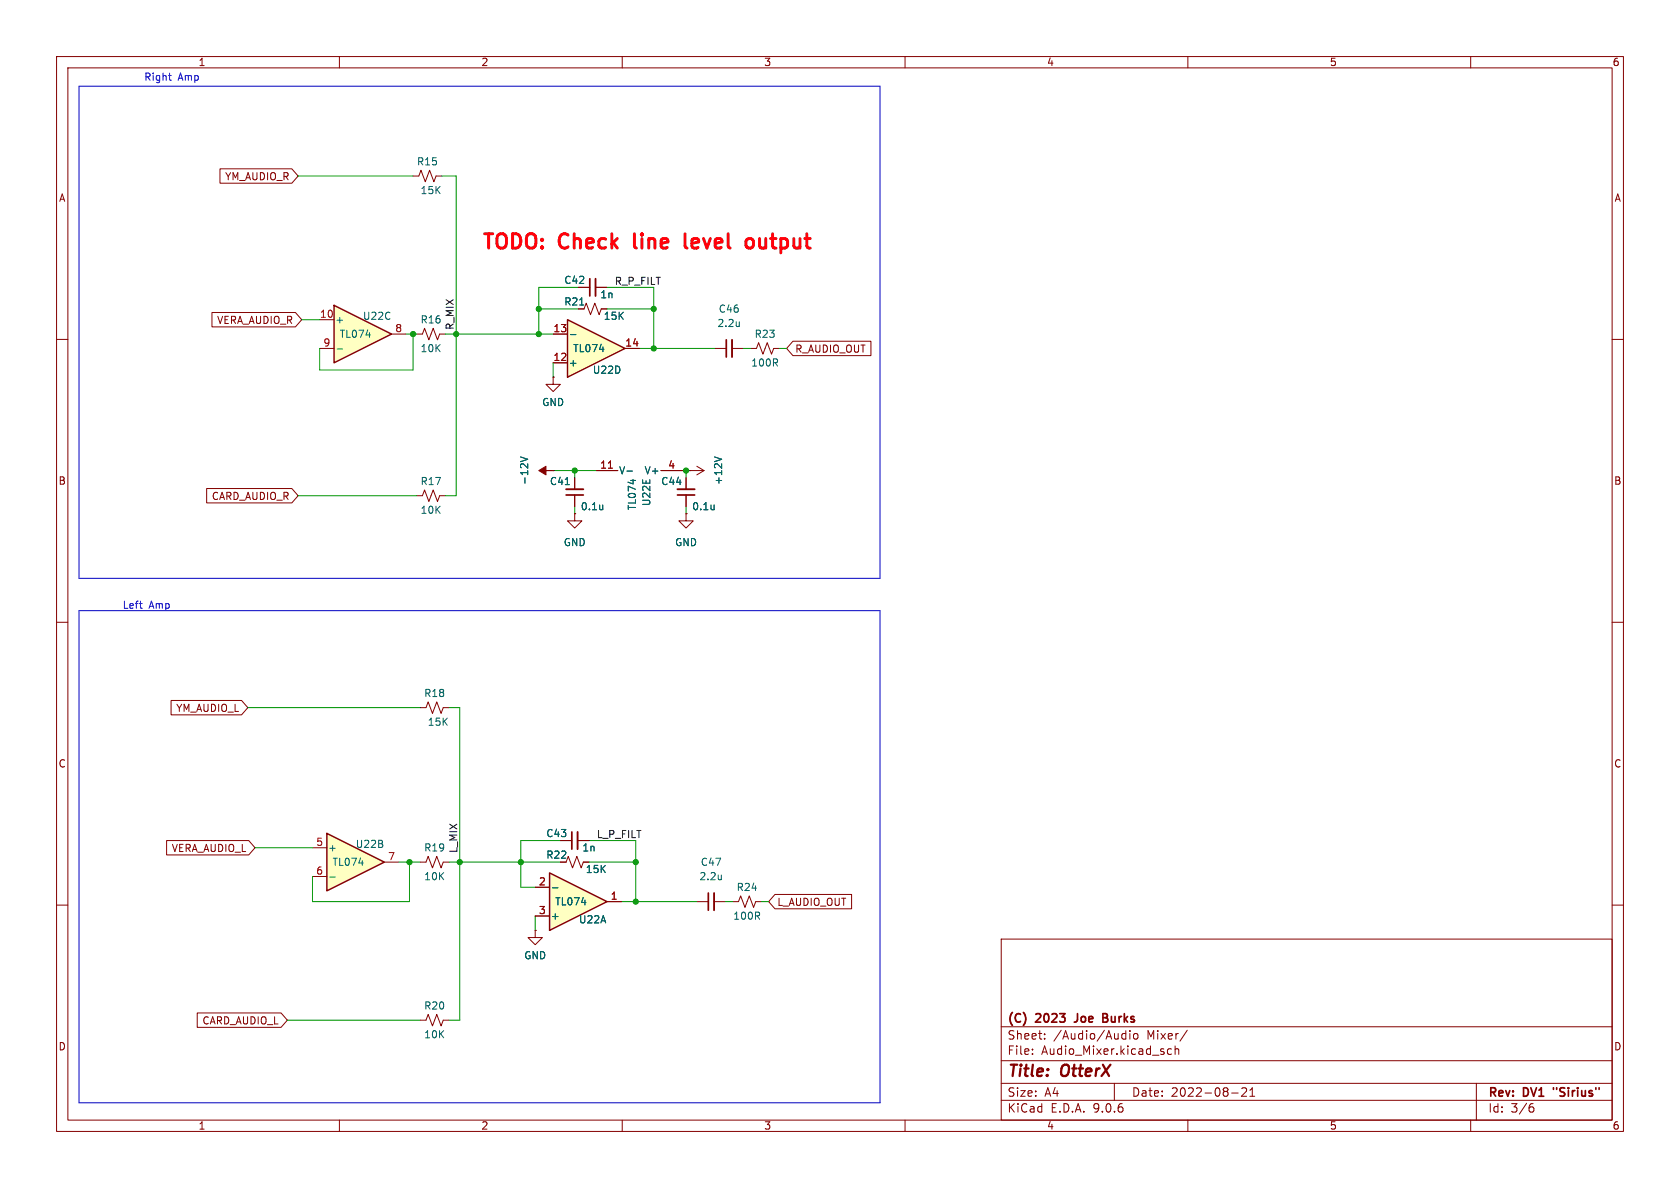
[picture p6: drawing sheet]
<svg xmlns="http://www.w3.org/2000/svg" width="297mm" height="210mm" viewBox="0 0 297 210" stroke-linecap="round" stroke-linejoin="round" font-family="sans-serif">
<g fill="none" stroke="#840000" stroke-width=".18">
<path d="M10 10h277v190h-277zM12 12h273v186h-273zM60 10v2M110 10v2M160 10v2M210 10v2M260 10v2M10 60h2M285 60h2M10 110h2M285 110h2M123.2 159.4h2"/>
<path d="M126.2 159.4h2.1M10 160h2M177 166h108v32h-108zM285 160h2M60 198v2M110 198v2M160 198v2M177 194.5h108M177 191.5h108M177 187.5h108M177 181.5h108M182.5 186.3v.1"/>
<path d="M182.5 185.5v.1M184.7 183.6v.1M184.7 182.8v.1M197 191.5v3M198.6 182.7l.4 .1M199 182.2v1.5M199 183.6l-.4 .1M199.7 182.2v.1M199.7 182.7v1M200.5 182.8l.4-.1 .3 .3v.4l-.3 .3-.4-.1-.1-.2v-.4zM207.1 185.5l-.4-.1-.3 .3v.4l.1 .2h.6M207.7 185.5l.3-.1 .3 .1 .1 .9"/>
<path d="M207.7 184.9v1.5M209.9 182.1l-1.3 2M210 198v2M217.7 193.2h1.2M219.5 192.4l.6-.1 .2 .1 .1 .3-.9 1.1h.9M221 193.8h.8M221 192.7l.4-.4v1.5M260 198v2M261 191.5v6.5M270.6 195.7h.4l.2 .3-.1 .5-.5 .1M271 195.1l-.4 .1"/>
</g>
<path d="M125.2 157.9v3M195 179.9h.5M195.5 179.9l.2 .1M195.7 179.3l-.2-.1h-.5v1.5l.7-.1M195.7 179.8l-.2 .1M189.9 180.7h.2M274.6 192.3v.3" fill="none" stroke="#840000" stroke-width=".3"/>
<path d="M126.2 157.9v3" fill="none" stroke="#840000" stroke-width=".33"/>
<path d="M127.5 154.7v.8M127.5 155.4v.1" fill="none" stroke="#006464" stroke-width=".18"/>
<path d="M97.2 154.3l10.1 5.1-10.1 5.1z" fill="#ffffc2"/>
<path d="M97.2 154.3l10.1 5.1-10.1 5.1z" fill="none" stroke="#840000" stroke-width=".25"/>
<path d="M97.8 66.7v1.2h1.3l-1.3 1.3-1.3-1.3h1.3M97.8 66.7h.1M94.6 156.8h2.6M107.3 159.4h2.6M94.6 164.5v1.2h1.3l-1.3 1.3-1.3-1.3h1.3M94.6 164.5h.1M94.6 161.9h2.6" fill="none" stroke="#840000" stroke-width=".18"/>
<path d="M97.7 156.9h1" fill="none" stroke="#006464" stroke-width=".18"/>
<path d="M100.3 56.5l10.2 5.1-10.2 5.1z" fill="#ffffc2"/>
<path d="M100.3 56.5l10.2 5.1-10.2 5.1z" fill="none" stroke="#840000" stroke-width=".25"/>
<path d="M73.7 59.1h1l.4-1.1 .7 2.1 .8-2.1 .7 2.1 .4-1h1M97.8 59.1h2.5M97.8 64.1h2.5M110.5 61.6h2.5M132.7 61.6h1l.4-1 .8 2 .7-2 .8 2 .4-1h1M101.6 90.8v1.3h1.3l-1.3 1.2-1.3-1.2h1.3M101.6 90.8h.1M121.3 90.8v1.3h1.3l-1.3 1.2-1.3-1.2h1.3M121.3 90.8h.1M74.3 152.4h1l.4-1 .8 2 .7-2 .8 2 .4-1h1" fill="none" stroke="#840000" stroke-width=".18"/>
<path d="M100.9 59.2h.9" fill="none" stroke="#006464" stroke-width=".18"/>
<path d="M57.8 147.3l10.1 5.1-10.1 5.1z" fill="#ffffc2"/>
<path d="M57.8 147.3l10.1 5.1-10.1 5.1z" fill="none" stroke="#840000" stroke-width=".25"/>
<path d="M121.3 84.5v2M121.3 87.5v2M121.9 83.2h.1M121.9 83.2h2.6M123.2 82.4l1.3 .8M124.5 83.2l-1.3 .7M55.2 149.9h2.6M55.2 154.9h2.6M67.9 152.4h2.6" fill="none" stroke="#840000" stroke-width=".18"/>
<path d="M126.2 89.3v.8M126.2 90v.1M126.3 80.8l1.3 .4M58.3 155h1" fill="none" stroke="#006464" stroke-width=".18"/>
<path d="M119.8 87.5h3" fill="none" stroke="#840000" stroke-width=".3"/>
<path d="M119.8 86.5h3" fill="none" stroke="#840000" stroke-width=".33"/>
<path d="M59.1 54l10.1 5.1-10.1 5z" fill="#ffffc2"/>
<path d="M59.1 54l10.1 5.1-10.1 5z" fill="none" stroke="#840000" stroke-width=".25"/>
<g fill="none" stroke="#840000" stroke-width=".18">
<path d="M38.9 29.8h12.7l1.1 1.3-1.1 1.3h-12.7zM73 31.1h1l.4-1 .8 2 .7-2 .8 2 .4-1h1M37.5 55.2h14.7l1.1 1.3-1.1 1.3h-14.7zM56.5 56.5h2.6M69.2 59.1h2.6M97.8 59.1h2.5M102.2 54.6h1.1l.3-1 .8 2 .8-2 .7 2 .4-1h1M102.2 50.8h2.1M105.3 50.8h2M56.5 61.6h2.6M97.8 66.7h.1M97.8 64.1h2.5"/>
<path d="M110.5 61.6h2.5M126.4 61.6h2M129.4 61.6h2M140.2 60.3h13.8v2.6h-13.8l-1.1-1.3zM36.5 86.4h15.1l1.1 1.2-1.1 1.3h-15.1zM73.7 87.6h1l.4-1 .7 2 .8-2 .7 2 .4-1h1M97.8 83.2h.1M101.6 90.8h.1M101.6 84.5v2M101.6 87.5v2M105.4 83.2h3.8M116.8 83.2h3.8"/>
<path d="M121.3 90.8h.1M121.3 84.5v2M121.3 87.5v2M121.9 83.2h.1M30.2 123.8h12.5l1.1 1.3-1.1 1.3h-12.5zM74.3 125.1h1l.4-1 .8 2 .7-2 .8 2 .4-1h1M29.5 148.6h14.5l1.1 1.3-1.1 1.2h-14.5zM94.6 156.8h2.6M99.1 148.6h2M100.1 152.4l.4-1 .7 2 .8-2 .7 2 .4-1h1M102.1 148.6h2M107.3 159.4h2.6"/>
<path d="M129.5 159.4h1.1l.3-1 .8 2 .8-2 .7 2 .4-1h1M137 158.1h13.6v2.6h-13.6l-1.1-1.3zM34.9 179.1h14.8l1.1 1.2-1.1 1.3h-14.8zM94.6 164.5h.1M94.6 161.9h2.6M74.3 180.3h1l.4-1 .8 2.1 .7-2.1 .8 2.1 .4-1.1h1"/>
</g>
<g fill="none" stroke="#006464" stroke-width=".18">
<path d="M100.9 59.2h.9M102.5 53.9h.7M130.7 56.9v.8M130.7 57.6l-.1 .1M59.6 61.7h1M92 80.8l1.3 .4-1.3 .4M99.9 85.7h.8M106.6 89.3v.8M106.6 90l-.1 .1M110.8 83.3h1M126.2 89.3v.8M126.2 90v.1"/>
<path d="M126.3 80.8l1.3 .4M97.7 156.9h1"/>
</g>
<path d="M104.3 49.3v3M128.4 60.1v3M100.1 87.5h3M101.1 147.1v3" fill="none" stroke="#840000" stroke-width=".3"/>
<path d="M105.3 49.3v3M129.4 60.1v3M100.1 86.5h3M102.1 147.1v3" fill="none" stroke="#840000" stroke-width=".33"/>
<path d="M95.2 83.2l1.3-.8v.8h1.3h-1.3v.7z" fill="#840000" stroke="#840000" stroke-width=".18"/>
<path d="M107.6 82.8h.7" fill="none" stroke="#a90000" stroke-width=".18"/>
<path d="M14 15.2h141.6v87h-141.6zM29.8 13.3h.5M30 14.1l.3 .1M14 108h141.6v86.9h-141.6zM24.7 106.7h.4M25 107.5h.1" fill="none" stroke="#0000c2" stroke-width=".18"/>
<g fill="none" stroke="#009600" stroke-width=".18">
<path d="M52.7 31.1h20.3M78.1 31.1h2.5v56.5h-1.9M53.3 56.5h3.2M71.8 59.1h1.9M73 59.1v6.3h-16.5v-3.8M78.7 59.1h19.1M95.2 54.6h7M102.2 50.8h-7v8.3M107.3 50.8h8.3v10.8M107.3 54.6h8.3M97.8 64.1v2.6M113 61.6h13.4"/>
<path d="M131.4 61.6h1.3M137.8 61.6h1.3M52.7 87.6h21M97.8 83.2h7.6M101.6 83.2v1.3M101.6 89.5v1.3M120.6 83.2h1.3M121.3 83.2v1.3M121.3 89.5v1.3M43.8 125.1h30.5M79.4 125.1h1.9v55.2h-1.9M45.1 149.9h10.1"/>
<path d="M70.5 152.4h3.8M72.4 152.4v7h-17.2v-4.5M79.4 152.4h19.7M99.1 148.6h-7v8.2h2.5M104.1 148.6h8.3v10.8M104.1 152.4h8.3M109.9 159.4h13.3M128.3 159.4h1.2M134.6 159.4h1.3M94.6 161.9v2.6M50.8 180.3h23.5"/>
</g>
<path d="M112.2 41.3v2.2l.1 .2M121.1 41.3v2.2l.4 .4M132 42.4a.69 .69 0 0 1 .7-.2 .69 .69 0 0 1 .5 .5v.7a.69 .69 0 0 1-.5 .5 .69 .69 0 0 1-.7-.3" fill="none" stroke="#ff020b" stroke-width=".51"/>
<g fill="#009600" stroke="#009600" stroke-width=".18">
<circle cx="73" cy="59.1" r=".46"/>
<circle cx="80.6" cy="59.1" r=".46"/>
<circle cx="121.3" cy="83.2" r=".46"/>
<circle cx="115.6" cy="61.6" r=".46"/>
<circle cx="115.6" cy="54.6" r=".46"/>
<circle cx="95.2" cy="54.6" r=".46"/>
<circle cx="95.2" cy="59.1" r=".46"/>
<circle cx="101.6" cy="83.2" r=".46"/>
<circle cx="112.4" cy="159.4" r=".46"/>
<circle cx="112.4" cy="152.4" r=".46"/>
<circle cx="72.4" cy="152.4" r=".46"/>
<circle cx="92.1" cy="152.4" r=".46"/>
<circle cx="81.3" cy="152.4" r=".46"/>
</g>
<g font-size="3.5" fill="#ff020b">
<text x="85.1" y="44.2">TODO:</text>
<text x="99" y="44.2">Check</text>
<text x="113.2" y="44.2">line</text>
<text x="123.2" y="44.2">level</text>
<text x="135.1" y="44.2">output</text>
</g>
<g font-size="2.8" fill="#840000">
<text x="178" y="190.9">Title:</text>
<text x="187.7" y="190.9">OtterX</text>
</g>
<g font-size="2.1" fill="#840000">
<text x="178" y="184">Sheet:</text>
<text x="178" y="181.2">(C)</text>
<text x="183.2" y="181.2">2023</text>
<text x="186.2" y="184">/Audio/Audio</text>
<text x="190.7" y="181.2">Joe</text>
<text x="196.2" y="181.2">Burks</text>
<text x="202.8" y="184">Mixer/</text>
<text x="178" y="186.7">File:</text>
<text x="184.1" y="186.7">Audio_Mixer.kicad_sch</text>
<text x="178" y="196.9">KiCad</text>
<text x="178" y="194.1">Size:</text>
<text x="184.7" y="194.1">A4</text>
<text x="185.7" y="196.9">E.D.A.</text>
<text x="193.3" y="196.9">9.0.6</text>
<text x="200" y="194.1">Date:</text>
<text x="207" y="194.1">2022-08-21</text>
<text x="263" y="194.3">Rev:</text>
<text x="263" y="196.9">Id:</text>
<text x="267.1" y="196.9">3/6</text>
<text x="269.4" y="194.3">DV1</text>
<text x="275.3" y="194.3">&quot;Sirius&quot;</text>
</g>
<g font-size="1.8" fill="#840000">
<text x="35" y="11.9">1</text>
<text x="85" y="11.9">2</text>
<text x="135" y="11.9">3</text>
<text x="185" y="11.9">4</text>
<text x="235" y="11.9">5</text>
<text x="285" y="11.9">6</text>
<text x="10.3" y="35.9">A</text>
<text x="39.7" y="32.1">YM_AUDIO_R</text>
<text x="285.3" y="35.9">A</text>
<text x="38.3" y="57.5">VERA_AUDIO_R</text>
<text x="140.5" y="62.5">R_AUDIO_OUT</text>
<text x="10.3" y="85.9">B</text>
<text x="37.3" y="88.6">CARD_AUDIO_R</text>
<text x="285.3" y="85.9">B</text>
<text x="31.1" y="126">YM_AUDIO_L</text>
<text x="10.3" y="135.9">C</text>
<text x="285.3" y="135.9">C</text>
<text x="30.3" y="150.8">VERA_AUDIO_L</text>
<text x="96.5" y="152">R22</text>
<text x="137.3" y="160.3">L_AUDIO_OUT</text>
<text x="10.3" y="185.9">D</text>
<text x="35.7" y="181.3">CARD_AUDIO_L</text>
<text x="285.3" y="185.9">D</text>
<text x="35" y="199.9">1</text>
<text x="85" y="199.9">2</text>
<text x="135" y="199.9">3</text>
<text x="185" y="199.9">4</text>
<text x="235" y="199.9">5</text>
<text x="285" y="199.9">6</text>
</g>
<g font-size="1.8" fill="#0000c2">
<text x="25.4" y="14.4">Right</text>
<text x="31.5" y="14.4">Amp</text>
<text x="21.6" y="107.7">Left</text>
<text x="26.3" y="107.7">Amp</text>
</g>
<g font-size="1.8" fill="#006464">
<text x="73.6" y="29.4">R15</text>
<text x="74.3" y="34.5">15K</text>
<text x="99.7" y="50.4">C42</text>
<text x="106" y="52.9">1n</text>
<text x="59.2" y="57.4">+</text>
<text x="60" y="59.9">TL074</text>
<text x="64.1" y="56.7">U22C</text>
<text x="74.3" y="57.4">R16</text>
<text x="99.7" y="54.2">R21</text>
<text x="106.6" y="56.7">15K</text>
<text x="126.7" y="58">2.2u</text>
<text x="127" y="55.5">C46</text>
<text x="133.3" y="59.9">R23</text>
<text x="74.3" y="62.5">10K</text>
<text x="100.5" y="65">+</text>
<text x="101.2" y="62.5">TL074</text>
<text x="132.7" y="65">100R</text>
<text x="95.8" y="72">GND</text>
<text x="104.7" y="66.3">U22D</text>
<text x="74.3" y="86">R17</text>
<text x="93.6" y="85.8" transform="rotate(-90 93.6 85.8)">-12V</text>
<text x="97.1" y="86">C41</text>
<text x="109.3" y="84">V-</text>
<text x="113.8" y="84">V+</text>
<text x="115.2" y="89.6" transform="rotate(-90 115.2 89.6)">U22E</text>
<text x="116.8" y="86">C44</text>
<text x="127.9" y="85.8" transform="rotate(-90 127.9 85.8)">+12V</text>
<text x="74.3" y="91">10K</text>
<text x="102.6" y="90.4">0.1u</text>
<text x="112.6" y="90.3" transform="rotate(-90 112.6 90.3)">TL074</text>
<text x="122.3" y="90.4">0.1u</text>
<text x="99.6" y="96.7">GND</text>
<text x="119.2" y="96.7">GND</text>
<text x="74.9" y="123.4">R18</text>
<text x="75.5" y="128.5">15K</text>
<text x="96.5" y="148.2">C43</text>
<text x="57.9" y="150.7">+</text>
<text x="58.7" y="153.3">TL074</text>
<text x="62.8" y="150.1">U22B</text>
<text x="74.9" y="150.7">R19</text>
<text x="74.9" y="155.8">10K</text>
<text x="102.9" y="150.7">1n</text>
<text x="103.5" y="154.5">15K</text>
<text x="123.5" y="155.8">2.2u</text>
<text x="123.8" y="153.3">C47</text>
<text x="98.1" y="160.2">TL074</text>
<text x="130.1" y="157.7">R24</text>
<text x="97.3" y="162.8">+</text>
<text x="102.3" y="163.4">U22A</text>
<text x="129.5" y="162.8">100R</text>
<text x="92.6" y="169.8">GND</text>
<text x="74.9" y="178.7">R20</text>
<text x="74.9" y="183.7">10K</text>
</g>
<g font-size="1.8" fill="#0f0f0f">
<text x="108.6" y="50.5">R_P_FILT</text>
<text x="80.3" y="58.4" transform="rotate(-90 80.3 58.4)">R_MIX</text>
<text x="105.4" y="148.2">L_P_FILT</text>
<text x="80.9" y="150.9" transform="rotate(-90 80.9 150.9)">L_MIX</text>
</g>
<g font-size="1.8" fill="#a90000">
<text x="56.5" y="56.3">10</text>
<text x="69.8" y="58.8">8</text>
<text x="97.7" y="58.8">13</text>
<text x="57.1" y="61.3">9</text>
<text x="97.7" y="63.9">12</text>
<text x="110.4" y="61.3">14</text>
<text x="106" y="82.9">11</text>
<text x="118" y="82.9">4</text>
<text x="55.8" y="149.6">5</text>
<text x="55.8" y="154.7">6</text>
<text x="68.5" y="152.1">7</text>
<text x="95.2" y="161.7">3</text>
<text x="95.2" y="156.6">2</text>
<text x="107.9" y="159.1">1</text>
</g>
</svg>
